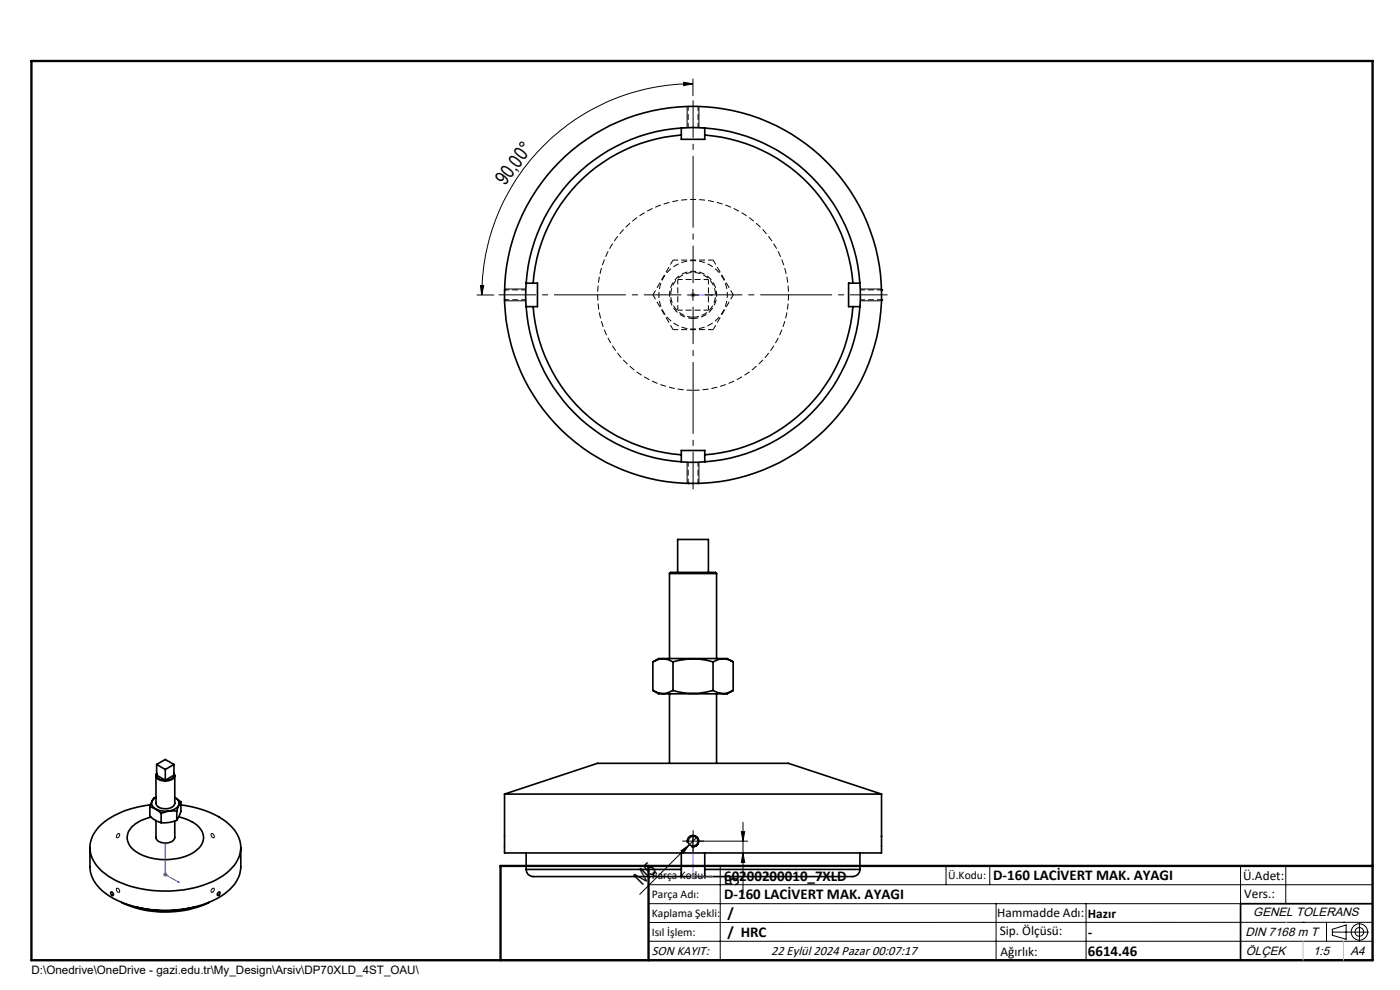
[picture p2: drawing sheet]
<svg xmlns="http://www.w3.org/2000/svg" width="297mm" height="210mm" viewBox="0 0 297 210" stroke-linecap="round" stroke-linejoin="round" font-family="sans-serif">
<g fill="none" stroke="#000" stroke-width=".35">
<path d="M144.5 27.2h5M144.5 27.2a35.5 35.5 0 0 0-32.9 32.9M144.5 27.2v1.4M144.5 28.6a34 34 0 0 0-31.4 31.5M144.5 28.6v1h5v-1M149.5 28.6a34 34 0 0 1 31.4 31.5M149.5 27.2v1.4M149.5 27.2a35.5 35.5 0 0 1 32.9 32.9M107 61.5h.1M107 63.6h.1M111.6 60.1v5M111.6 60.1h1.5"/>
<path d="M113.1 65h-1.5a35.5 35.5 0 0 0 32.9 33M113.1 65a34 34 0 0 0 31.4 31.5M113.1 60.1h.9v4.9h-.9M180.9 60.1h1.5M180.9 65h1.4a23.1 23.1 0 0 1-1.1 7.2 35.4 35.4 0 0 1-31.7 25.8M180.9 65a34 34 0 0 1-31.4 31.5M180.9 60.1h-.9v4.9h.9M182.4 60.1v5M187 63.6h.1M187 61.5h.1M144.5 98h5M144.5 96.5v1.5"/>
<path d="M144.5 96.5v-.9h5v.9M149.5 96.5v1.5M146 102.5h.1M148.1 102.5h.1M142 121.7h10M142 121.7l.3-.3h9.5l.2 .3M142 121.7v18M143.8 121.4v-7h6.5v7M152 121.7v18M138.5 140.4a3.8 3.8 0 0 1 4.3 0M138.5 146.5a3.9 3.9 0 0 0 4.3 0M138.5 140.4l1.2-.7h14.6l1.2 .7"/>
<path d="M138.5 146.5l1.2 .7h14.6l1.2-.7M138.5 140.4v6.1M142 147.2v14.7M142.8 140.4a13.8 13.8 0 0 1 8.5 0M142.8 146.5a14.6 14.6 0 0 0 8.5 0M142.8 140.4v6.1M151.3 140.4a3.8 3.8 0 0 1 4.2 0M151.3 146.5a3.9 3.9 0 0 0 4.2 0M151.3 140.4v6.1M152 147.2v14.7M155.5 140.4v6.1M19.1 179.8v4.1a7.8 7.8 0 0 0 4.4 6.3 24.9 24.9 0 0 0 23.3 0 7.7 7.7 0 0 0 4.3-6.3v-4.1"/>
<path d="M31.8 171.2l1.2 .4 1.2 .9M31.8 171.2v1.9l1.5 1.1 .9 .3M31.9 170.7a18 18 0 0 0-11 4.8 6 6 0 0 0 .3 8.9 19.7 19.7 0 0 0 13.2 4.6 21.6 21.6 0 0 0 13.8-3.9 6.4 6.4 0 0 0 2.5-7.2 11 11 0 0 0-6.7-5.8 24.8 24.8 0 0 0-5.6-1.4M33.1 164.5v5.9a1.69 1.69 0 0 0 2 1.1 1.67 1.67 0 0 0 2-1.1v-5.9M33.1 174.1v3.6a2.21 2.21 0 0 0 3.1 .9 1.28 1.28 0 0 0 .9-.9v-3.5M33.1 169.1a1.69 1.69 0 0 0-1.1 1.5l-.2 .6M33.1 169.2a1.32 1.32 0 0 0-.9 1.4 1.32 1.32 0 0 0 1.2 1.2 3.9 3.9 0 0 0 4.4-.8 1.2 1.2 0 0 0-.7-1.8l1.3 .9M33.2 164.1a1.08 1.08 0 0 0 1.1 1.5 2.21 2.21 0 0 0 2.8-1l-.2-.5M33.2 164.2a1.28 1.28 0 0 0 1.6 1.3 1.74 1.74 0 0 0 2.2-1.1l-.1-.2M33.2 162.2v2.2l1.9 1.1M33.2 162.2l1.9 1M33.2 162.2l1.9-1.1 1.8 1.1"/>
<path d="M34.2 172.5v2M35.1 163.2v2.3M36.9 162.2v2.2l-1.8 1.1M36.9 162.2l-1.8 1M37.5 172h-1.6l-1.7 .5M37.5 174l-1.8 .5h-1.5M37.5 172v2M37.9 173.3a6.5 6.5 0 0 1 5.1 3.5 3.6 3.6 0 0 1-2.1 4.1 12.1 12.1 0 0 1-12.7-.8 3.2 3.2 0 0 1 .5-5.3 9.6 9.6 0 0 1 3.3-1.5M38.4 170.1l-.9 1.9M38.4 170.1a5.6 5.6 0 0 1-.5 3.2l-.4 .7M107 168.4l19.8-6.5h40.5l19.7 6.5M107 168.4h80"/>
<path d="M107 168.4v12.5h80v-12.5M23.6 189.2a.37 .37 0 0 1 .5 .3 .37 .37 0 0 1-.3 .4l-.3-.4zM25.8 191.4a21.8 21.8 0 0 0 18.5 0M28.8 192.4a23.7 23.7 0 0 0 12.5 0M46.2 189.4l.3-.2a.39 .39 0 0 1 .2 .5 .39 .39 0 0 1-.4 .3l-.2-.2zM111.6 184.4h32.9M111.6 184.4a1.73 1.73 0 0 0 2.3 1.5h30.6M111.6 180.9v3.5M144.5 184.4v1.5M144.5 180.9v3.5M144.5 185.9h5M149.5 184.4h32.9"/>
<path d="M149.5 184.4v1.5M149.5 180.9v3.5M182.4 184.4a1.8 1.8 0 0 1-2.3 1.5h-30.6M182.4 180.9v3.5M291.2 191.7h-28v12M106.2 203.7h185"/>
<circle cx="147" cy="62.6" r="40"/>
<circle cx="147" cy="178.4" r="1.05"/>
</g>
<path d="M147 82.8a20.2 20.2 0 0 0 17.8-30 20.2 20.2 0 0 0-34.8-1.2 20.2 20.2 0 0 0 15.7 31.1l1.3 .1" fill="none" stroke="#000" stroke-width=".21" stroke-dasharray="1.3 .6" stroke-dashoffset="-.1" stroke-linecap="butt"/>
<path d="M142.8 55.2l-4.3 7.3M143.8 59.3h6.5M150.3 59.3v6.5M151.3 55.2h-8.5M138.5 62.5l4.3 7.4M142.8 69.9h8.5M143.8 65.8v-6.5M147 67.5a5 5 0 0 0 4.5-7.3 5 5 0 0 0-8.5-.5 5 5 0 0 0 3.4 7.8h.6M150.3 65.8h-6.5M151.3 69.9l4.3-7.4M155.6 62.5l-4.3-7.3" fill="none" stroke="#000" stroke-width=".21" stroke-dasharray="1.3 .6" stroke-dashoffset=".2" stroke-linecap="butt"/>
<path d="M147 69.8a7.3 7.3 0 0 0 6.5-10.6 7.3 7.3 0 0 0-12.5-.8 7.3 7.3 0 0 0 5.2 11.4h.8" fill="none" stroke="#000" stroke-width=".21" stroke-dasharray="1.3 .6" stroke-dashoffset=".7" stroke-linecap="butt"/>
<path d="M144.5 27.1h5M147 67.3a4.7 4.7 0 0 1-4.2-6.9 4.7 4.7 0 0 1 8.1-.6 4.7 4.7 0 0 1-3.2 7.4l-.7 .1" fill="none" stroke="#000" stroke-width=".21" stroke-dasharray="1.3 .6" stroke-linecap="butt"/>
<path d="M146 22.5v4.6M148.1 27.1v-4.6M107 63.6h4.6M111.6 61.5h-4.6M182.5 63.6h4.5M187 61.5h-4.5M146 98v4.5M148.1 102.5v-4.5" fill="none" stroke="#000" stroke-width=".21" stroke-dasharray="1.3 .6" stroke-dashoffset=".3" stroke-linecap="butt"/>
<g fill="none" stroke="#000" stroke-width=".21">
<path d="M145 17.5l2 .3-2 .4zM147 17.8a44.8 44.8 0 0 0-44.8 44.8M147 16.7v3.6M145.8 22.6v4.5M148.3 22.6v4.5M101.2 62.6h3.6M101.9 60.6h.7l-.4 2zM107 63.8h4.5M107 61.3h4.5M145.8 62.6h2.5M147 61.3v2.5M182.5 63.8h4.5"/>
<path d="M182.5 61.3h4.5M145.8 98v4.5M148.3 98v4.5M25 176.8h.1a.45 .45 0 0 1 .2 .6 .45 .45 0 0 1-.6 .2v-.3zM44.8 176.9a.48 .48 0 0 1 .6 .2 .48 .48 0 0 1-.2 .6l-.3-.3zM145.8 178.4h12.8M145.8 178.7a1.26 1.26 0 0 1 1.1-1.5 1.26 1.26 0 0 1 1.4 1.3 1.26 1.26 0 0 1-1.6 1.1M146.1 179.3l-10.4 10.4M147 177.2v2.5M147.9 177.5l-1.8 1.8M157.3 176.4h.7l-.4 2zM157.6 174.4v15.2"/>
<path d="M24.7 188.4a.52 .52 0 0 1 .6 .3 .52 .52 0 0 1-.1 .6l-.4-.3zM44.9 188.6l.3-.2a.37 .37 0 0 1 .3 .3 .37 .37 0 0 1-.2 .4l-.1 .1a.29 .29 0 0 1-.5-.1 .29 .29 0 0 1 .2-.4zM137.6 187.7h153.6M137.6 191.7h153.6M137.6 199.7h153.6M144.5 180.5l1.6-1.2-1.1 1.7zM152.8 183.7v20M157.6 180.9l.4 2h-.7zM200.7 183.7v4M210 183.7v4M211.3 191.7v12M230.4 191.7v12"/>
<path d="M263.2 183.7v20M272.8 183.7v8M276.4 195.6h.1M281.4 195.6v4.1M282.6 197.7h7.8M282.6 197.1l3-.9v3l-3-.8zM285 195.6h.1M288.4 195.8v3.8M291.2 195.6l-153.6 .1"/>
<circle cx="288.4" cy="197.7" r="1.74"/>
<circle cx="288.4" cy="197.7" r=".93"/>
</g>
<path d="M146.9 62.6h.2zM147 62.6h.1M147 62.6h4.2M151.2 62.6h-.4h.4M35.1 178.7v6.8l2.9 1.7M35.1 178.7v.4l-.1-.1zM147 177.6v8.3h4.2M147 177.6l.1 .4h-.2zM37.7 187l.3 .2-.3-.1zM150.8 185.8l.4 .1-.4 .1z" fill="none" stroke="#00f" stroke-width=".21"/>
<path d="M146.5 62.6h1M146.6 62.2l.8 .7M147 62v1.1M147.4 62.2l-.8 .7M34.6 185.5h1M34.7 185.2l.7 .7M35.1 185v1M35.4 185.2l-.7 .7M146.5 185.9h1M146.6 185.6l.8 .7M147 185.4v1M147.4 185.6l-.8 .7" fill="none" stroke="#808080" stroke-width=".21"/>
<path d="M145.8 178.4h-1.1M147 177.2v-1.1M147 179.7v1M148.3 178.4h1" fill="none" stroke="#000" stroke-width=".21" stroke-dasharray="15.2 1.3 1.3 1.3" stroke-linecap="butt"/>
<path d="M144.5 62.5h-38.7M147 60v-38.7M147 65v38.8M149.5 62.5h38.8" fill="none" stroke="#000" stroke-width=".21" stroke-dasharray="15.2 1.3 1.3 1.3" stroke-dashoffset="7.3" stroke-linecap="butt"/>
<path d="M6.7 12.9h284.5v190.8h-284.5zM137.6 183.7v20M291.2 183.7h-185v20" fill="none" stroke="#000" stroke-width=".5"/>
<path d="M272.8 195.6h.1M276.4 199.7v4M285 199.7v4" fill="none" stroke="#c0c0c0" stroke-width=".21"/>
<g fill="#00f">
<path d="M37.7 187l.3 .2-.3-.1zM35.1 178.7v.4l-.1-.1zM150.8 185.8l.4 .1-.4 .1zM147 177.6l.1 .4h-.2z"/>
<path d="M150.8 62.6h.4zM146.9 62.6h.2z"/>
</g>
<g fill="#000">
<path d="M144.5 180.5l1.6-1.2-1.1 1.7z"/>
<path d="M145 17.5l2 .3-2 .4zM101.9 60.6h.7l-.4 2z"/>
<path d="M157.6 180.9l.4 2h-.7zM157.3 176.4h.7l-.4 2z"/>
</g>
<g font-size="4.1">
<text x="107.2" y="39.5" transform="rotate(-54 107.2 39.5)">90,00°</text>
<text x="136.2" y="188" transform="rotate(-45 136.2 188)">M5</text>
<text x="156.7" y="188" transform="rotate(-90 156.7 188)">5</text>
</g>
<g font-size="3.2">
<text x="153.6" y="186.8">60200200010_7XLD</text>
<text x="153.6" y="190.8">D-160 LACİVERT MAK. AYAGI</text>
<text x="210.7" y="186.6">D-160 LACİVERT MAK. AYAGI</text>
<text x="154.3" y="194.8">/</text>
<text x="154.3" y="198.8">/ HRC</text>
<text x="230.8" y="198.7">-</text>
<text x="230.8" y="202.8">6614.46</text>
</g>
<g font-size="2.8">
<text x="263.7" y="186.7">Ü.Adet:</text>
<text x="263.9" y="190.5">Vers.:</text>
<text x="211.5" y="194.5">Hammadde Adı:</text>
<text x="230.8" y="194.7">Hazır</text>
<text x="138.3" y="202.6">SON KAYIT:</text>
<text x="163.6" y="202.6">22 Eylül 2024 Pazar 00:07:17</text>
<text x="212.1" y="198.4">Sip. Ölçüsü:</text>
<text x="212.2" y="202.7">Ağırlık:</text>
</g>
<g font-size="2.6">
<text x="265.9" y="194.4">GENEL TOLERANS</text>
<text x="264.2" y="198.5">DIN 7168 m T</text>
<text x="264.3" y="202.6">ÖLÇEK</text>
<text x="278.5" y="202.6">1:5</text>
<text x="286.5" y="202.6">A4</text>
</g>
<g font-size="2.5">
<text x="138.3" y="186.4">Parça Kodu:</text>
<text x="138.3" y="190.5">Parça Adı:</text>
<text x="201.2" y="186.5">Ü.Kodu:</text>
<text x="138.3" y="194.5">Kaplama Şekli:</text>
<text x="138.3" y="198.6">Isıl İşlem:</text>
<text x="6.7" y="206.7">D:\Onedrive\OneDrive - gazi.edu.tr\My_Design\Arsiv\DP70XLD_4ST_OAU\</text>
</g>
</svg>
